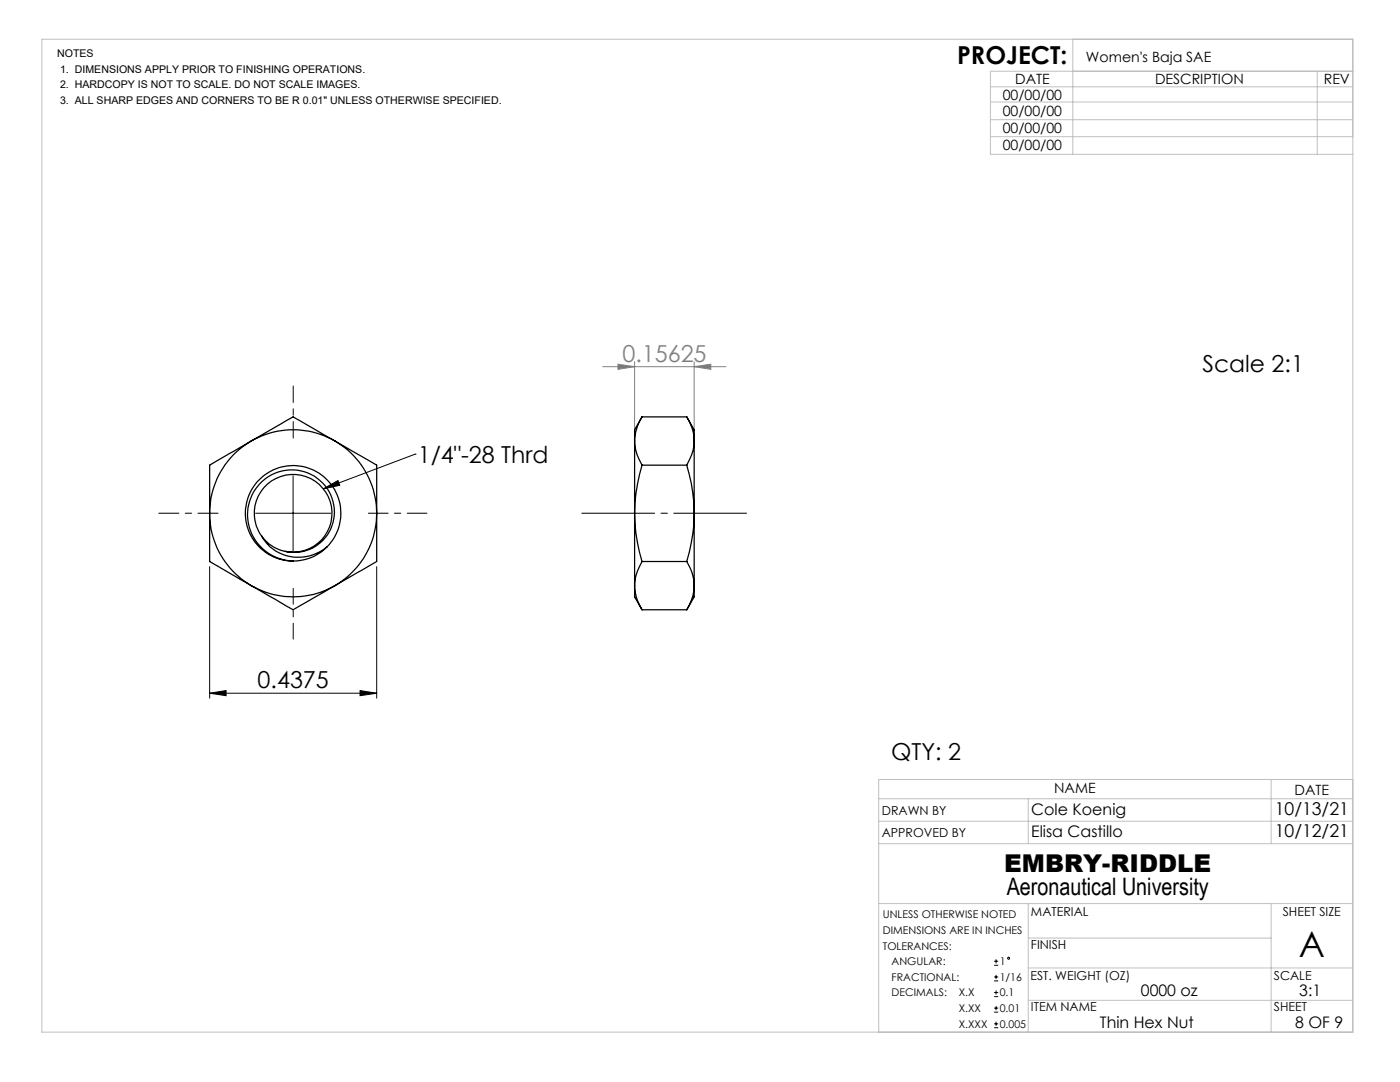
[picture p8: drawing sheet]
<svg xmlns="http://www.w3.org/2000/svg" width="279mm" height="216mm" viewBox="0 0 279 216" stroke-linecap="round" stroke-linejoin="round" font-family="sans-serif">
<g fill="none" stroke="#000" stroke-width=".2">
<path d="M58.5 94.9v15M64.5 97.5l3-1.6 .3 .9zM82.8 90.6h.1M82.8 90.6l-18.3 6.9M41.8 113.1v26.2M51 102.4h15M75.2 113.1v26.2M41.8 138.3l3.3-.5v1zM41.8 138.3h33.4M71.9 137.8l3.3 .5-3.3 .5zM198.4 192.6h.8M198.4 191.8h.8"/>
<path d="M198.4 195.7h.8M198.4 194.9h.8M198.4 198.9h.8M198.4 198h.8M198.8 191.4v.8M198.8 194.5v.8M198.8 197.6v.8M198.4 202h.8M198.4 201.2h.8M198.4 205.1h.8M198.4 204.3h.8M198.8 200.8v.8"/>
<path d="M198.8 203.9v.8"/>
<circle cx="201.3" cy="191.2" r=".2"/>
</g>
<path d="M120.3 73.2h24.6M123.3 72.7l3.3 .5-3.3 .5zM126.6 72.2v14.8M138.5 73.2l3.4-.5v1zM138.5 72.2v14.8" fill="none" stroke="#808080" stroke-width=".2"/>
<path d="M58.5 87.4v-10.4" fill="none" stroke="#000" stroke-width=".2" stroke-dasharray="15.2 1.3 1.3 1.3" stroke-dashoffset="11.9"/>
<path d="M43.5 102.4h-11.8" fill="none" stroke="#000" stroke-width=".2" stroke-dasharray="15.2 1.3 1.3 1.3" stroke-dashoffset="11.2"/>
<path d="M58.5 117.4v10.1" fill="none" stroke="#000" stroke-width=".2" stroke-dasharray="15.2 1.3 1.3 1.3" stroke-dashoffset="12.1"/>
<path d="M73.5 102.4h11.7" fill="none" stroke="#000" stroke-width=".2" stroke-dasharray="15.2 1.3 1.3 1.3" stroke-dashoffset="11.3"/>
<path d="M116.1 102.4h32.9" fill="none" stroke="#000" stroke-width=".2" stroke-dasharray="15.2 1.3 1.3 1.3" stroke-dashoffset=".7"/>
<g fill="none" stroke="#c0c0c0" stroke-width=".2">
<path d="M8.4 7.8h261.6v198.2h-261.6zM197.7 17.3h72.3M214.1 7.8v23M262.9 14.2v16.6M270 14.2h-72.3v16.6h72.3M197.7 20.4h72.3M197.7 27.3h72.3M197.7 23.9h72.3M175.4 159.4h94.6M205.2 159.4v8.9M253.7 155.5v12.8M270 155.5h-94.6v50.5"/>
<path d="M175.4 163.9h94.6M175.4 168.3h94.6M175.4 180.3h94.6M205.2 180.3v25.7M205.2 199.6h64.8M205.2 193.1h64.8M205.2 187.2h48.5M253.7 180.3v25.7"/>
</g>
<g fill="#000">
<path d="M64.5 97.5l3-1.6 .3 .9z"/>
<path d="M71.9 137.8l3.3 .5-3.3 .5zM41.8 138.3l3.3-.5v1z"/>
</g>
<path d="M123.3 72.7l3.3 .5-3.3 .5zM138.5 73.2l3.4-.5v1z" fill="#808080"/>
<g fill="none" stroke="#000" stroke-width=".25">
<path d="M50.2 88a16.6 16.6 0 0 0-8.4 14.4M50.2 88a16.7 16.7 0 0 1 16.6 0M50.2 88l8.3-4.8 8.3 4.8M50.2 88l-8.4 4.8v9.6M66.8 88a16.8 16.8 0 0 1 8.4 14.4M66.8 88l8.4 4.8v9.6M126.6 88l.2 1.2a10.1 10.1 0 0 0 1.3 3.6M126.6 88v14.4M128.1 83.2l-1 2.2-.3 1.4-.2 1.2M128.1 92.8a33.9 33.9 0 0 0-1.5 9.6M128.1 83.2l-1.5 2.6v2.2M128.1 83.2h9"/>
<path d="M128.1 92.8h9M137.1 83.2l.7 1.5a7.6 7.6 0 0 1 .7 3.3M137.1 92.8a33.4 33.4 0 0 1 1.4 9.6M137.1 83.2l1.4 2.6v2.2M138.5 88v.6a9.6 9.6 0 0 1-1.4 4.2M138.5 88v14.4M41.8 102.4a16.6 16.6 0 0 0 8.4 14.5M41.8 102.4v9.6l8.4 4.9M50.2 116.9a16.7 16.7 0 0 0 16.6 0M50.2 116.9l8.3 4.8 8.3-4.8M52.2 107a8.6 8.6 0 0 0 13 2.1M52.2 107a8.1 8.1 0 0 0 12.3 .7 8.1 8.1 0 0 0-1.2-12.3 8.9 8.9 0 0 0-12 1.7 8.9 8.9 0 0 0 .8 12.1 9.3 9.3 0 0 0 6.4 2.7"/>
<path d="M52.2 107a7.8 7.8 0 0 1 3.7-11.9 7.8 7.8 0 0 1 10.3 6.8 7.8 7.8 0 0 1-9.3 8.1M65.2 109.1a9.5 9.5 0 0 0-1.9-14.9 9.5 9.5 0 0 0-14 5.8 9.5 9.5 0 0 0 9.2 11.9M65.2 109.1a9.2 9.2 0 0 1-6.7 2.8M75.2 102.4a16.8 16.8 0 0 1-8.4 14.5M75.2 102.4v9.6l-8.4 4.9M126.6 102.4a32.6 32.6 0 0 0 1.5 9.6M126.6 116.9l.4 2.4 1.1 2.4M126.6 102.4v14.5M126.6 116.9v2.2l1.5 2.6M128.1 112a9.5 9.5 0 0 0-1.5 4.9M128.1 112h9M137.1 112a9.5 9.5 0 0 1 1.4 4.9"/>
<path d="M138.5 102.4a32.6 32.6 0 0 1-1.4 9.6M138.5 102.4v14.5M138.5 116.9l-.4 2.4-1 2.4M138.5 116.9v2.2l-1.4 2.6M128.1 121.7h9"/>
</g>
<text font-size="7.1" x="259.2" y="191">A</text>
<g font-size="4.9">
<text x="191" y="12.8">PROJECT:</text>
<text x="200.4" y="174.1">EMBRY-RIDDLE</text>
</g>
<text font-size="4.8" x="200.9" y="178.6">Aeronautical University</text>
<text font-size="4.7" fill="#808080" x="124.2" y="72.1">0.15625</text>
<g font-size="4.7">
<text x="240" y="74.3">Scale 2:1</text>
<text x="83.4" y="92.3">1/4&quot;-28 Thrd</text>
<text x="51.4" y="137.3">0.4375</text>
<text x="177.8" y="151.7">QTY: 2</text>
</g>
<g font-size="3.5">
<text x="254.4" y="162.6">10/13/21</text>
<text x="254.4" y="167.1">10/12/21</text>
</g>
<g font-size="3.2">
<text x="205.8" y="167.1">Elisa Castillo</text>
<text x="205.8" y="162.6">Cole Koenig</text>
<text x="227.7" y="198.7">0000 oz</text>
<text x="259.3" y="198.8">3:1</text>
<text x="219.5" y="205.2">Thin Hex Nut</text>
<text x="258.5" y="205.2">8 OF 9</text>
</g>
<g font-size="2.8">
<text x="202.6" y="16.7">DATE</text>
<text x="216.7" y="12.3">Women's Baja SAE</text>
<text x="230.5" y="16.7">DESCRIPTION</text>
<text x="264.2" y="16.7">REV</text>
<text x="200.1" y="19.9">00/00/00</text>
<text x="200.1" y="23.2">00/00/00</text>
<text x="200.1" y="26.5">00/00/00</text>
<text x="200.1" y="30">00/00/00</text>
<text x="210.4" y="158.3">NAME</text>
<text x="258.4" y="158.6">DATE</text>
</g>
<g font-size="2.5">
<text x="176" y="162.6">DRAWN BY</text>
<text x="176" y="167.1">APPROVED BY</text>
<text x="205.8" y="182.9">MATERIAL</text>
<text x="256" y="182.8">SHEET SIZE</text>
<text x="205.8" y="189.4">FINISH</text>
<text x="205.6" y="195.5">EST. WEIGHT (OZ)</text>
<text x="254.2" y="195.5">SCALE</text>
<text x="205.8" y="201.8">ITEM NAME</text>
<text x="254.2" y="201.8">SHEET</text>
</g>
<g font-size="2.1">
<text x="11.4" y="11.4">NOTES</text>
<text x="12" y="17.7">2. HARDCOPY IS NOT TO SCALE. DO NOT SCALE IMAGES.</text>
<text x="12" y="14.5">1. DIMENSIONS APPLY PRIOR TO FINISHING OPERATIONS.</text>
<text x="12" y="20.8">3. ALL SHARP EDGES AND CORNERS TO BE R 0.01&quot; UNLESS OTHERWISE SPECIFIED.</text>
<text x="176.2" y="183.2">UNLESS OTHERWISE NOTED</text>
<text x="176.2" y="186.4">DIMENSIONS ARE IN INCHES</text>
<text x="176.2" y="189.5">TOLERANCES:</text>
<text x="177.9" y="192.6">ANGULAR:</text>
<text x="177.9" y="195.7">FRACTIONAL:</text>
<text x="199.5" y="192.6">1</text>
<text x="199.5" y="195.7">1/16</text>
<text x="177.9" y="198.8">DECIMALS:</text>
<text x="191.3" y="198.8">X.X</text>
<text x="191.3" y="201.9">X.XX</text>
<text x="199.5" y="198.8">0.1</text>
<text x="199.5" y="201.9">0.01</text>
<text x="191.3" y="205.1">X.XXX</text>
<text x="199.5" y="205.1">0.005</text>
</g>
</svg>
